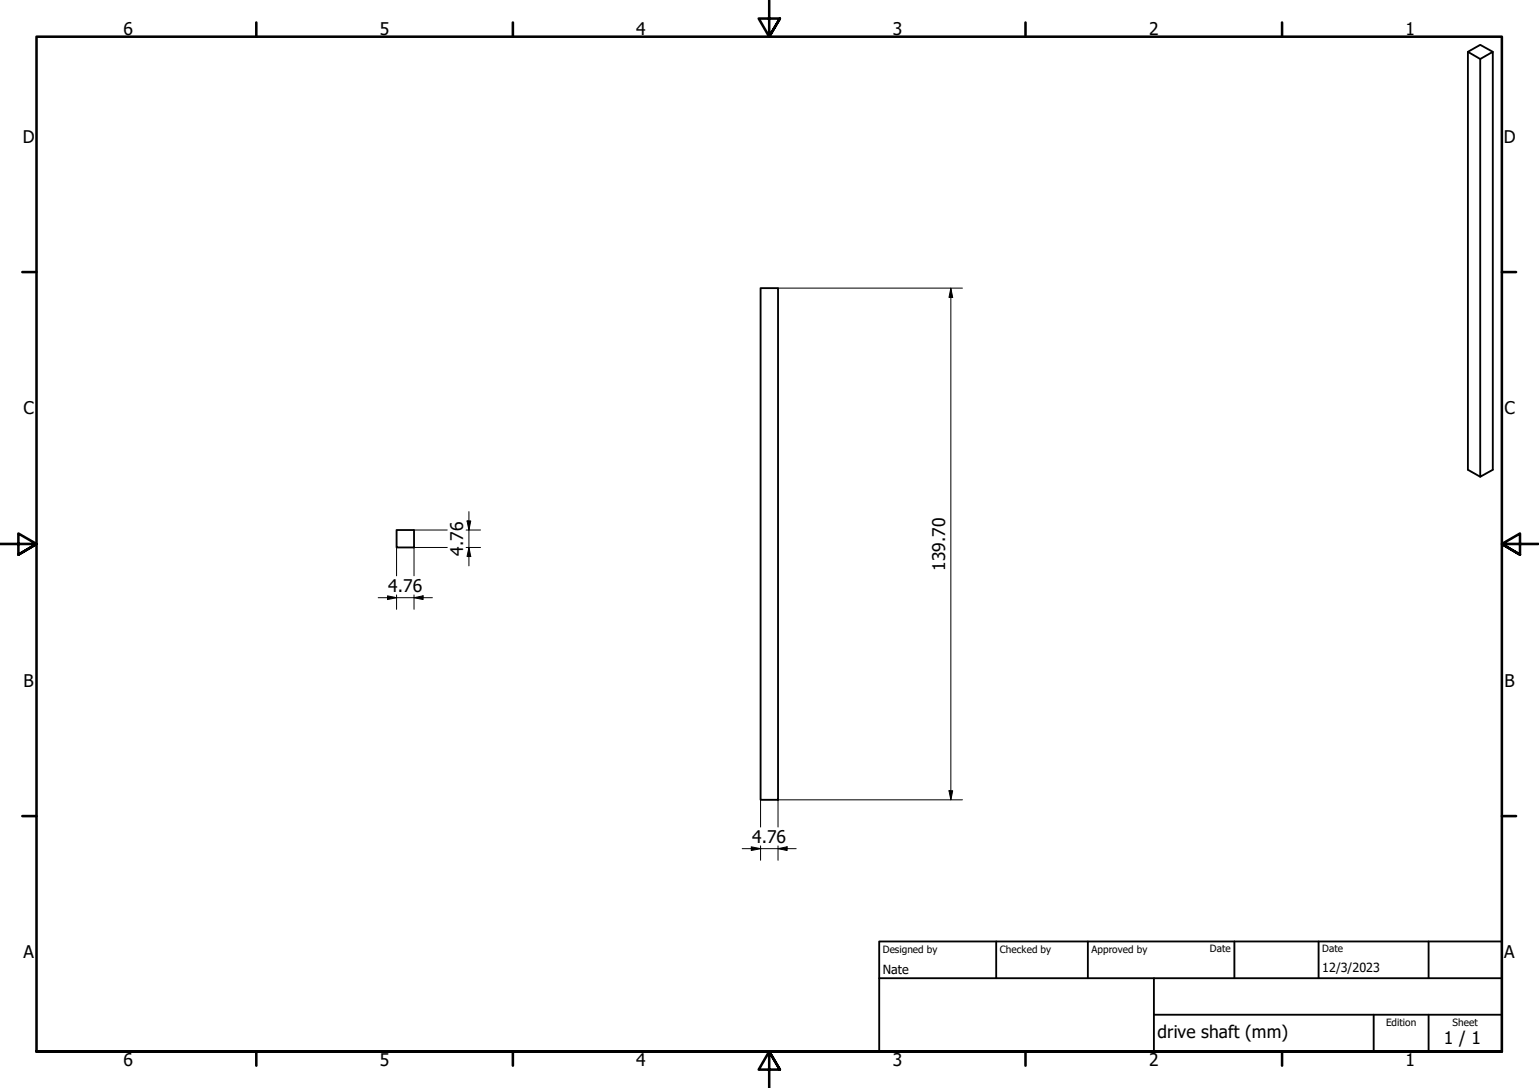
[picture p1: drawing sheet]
<svg xmlns="http://www.w3.org/2000/svg" width="420mm" height="297mm" viewBox="0 0 420 297" stroke-linecap="round" stroke-linejoin="round" font-family="sans-serif">
<!-- layer: Visible (ISO) -->
<path d="M400.7 14.1l3.4 2 3.4-2v114.2l-3.4 1.9v-114.1M407.5 14.1l-3.4-1.9-3.4 1.9v114.2l3.4 1.9M207.6 78.7h4.8v139.7h-4.8zM108.3 144.7h4.7v4.8h-4.7z" fill="none" stroke="#000" stroke-width=".51"/>
<!-- layer: Border (ISO) -->
<g fill="none" stroke="#000" stroke-width=".7">
<path d="M70 6.1v3.9M140 6.1v3.9M210 0v10l-2.9-4.9h5.8l-2.9 4.9 2.9-4.9M280 6.1v3.9M350 6.1v3.9M6.1 74.3h3.9M410 74.3h3.9M0 148.5h10l-5-2.8v5.7l5-2.9-5 2.9M420 148.5h-10l5-2.8v5.7l-5-2.9 5 2.9M6.1 222.8h3.9M410 222.8h3.9M10 287.1v-277.1h400v277.1h-400h400"/>
<path d="M70 287.1v3.8M140 287.1v3.8M212.9 292l-2.9-4.9 2.9 4.9h-5.8l2.9-4.9v9.9M280 287.1v3.8M350 287.1v3.8"/>
</g>
<!-- layer: Title (ISO) -->
<path d="M240 257h170v30.1h-170zM272 257v10.1M297 257v10.1M337 257v10.1M360 257v10.1M390 257v10.1M240 267.1h170M315 277h95M315 267.1v20M375 277v10.1M390 277v10.1" fill="none" stroke="#000" stroke-width=".51"/>
<!-- layer: Dimension (ISO) -->
<g fill="none" stroke="#000" stroke-width=".27">
<path d="M212.4 78.7h50.4M259.6 78.7l.5 2.5h-1zM259.6 78.7v139.7M128 139.7v14.8M108.3 149.5v7.7M113 144.7h9.1M122.1 149.5h-9.1v7.7M127.3 144.7h3.9M127.3 149.5h3.9M127.5 142.2h1l-.5 2.5zM128 149.5l.5 2.4h-1zM103.3 163.2h14.7"/>
<path d="M105.8 162.7l2.5 .5-2.5 .5zM108.3 162.4v4M113 163.2l2.5-.5v1zM113 162.4v4M207.6 218.4v7.4M259.1 215.9h1l-.5 2.5zM262.8 218.4h-50.4v7.4M202.6 231.7h14.8M205.1 231.2l2.5 .5-2.5 .5zM207.6 230.9v4M212.4 231.7l2.5-.5v1zM212.4 230.9v4"/>
</g>
<g fill="#000">
<path d="M259.6 78.7l.5 2.5h-1z" fill-rule="evenodd"/>
<path d="M127.5 142.2h1l-.5 2.5z" fill-rule="evenodd"/>
<path d="M128 149.5l.5 2.4h-1z" fill-rule="evenodd"/>
<path d="M105.8 162.7l2.5 .5-2.5 .5z" fill-rule="evenodd"/>
<path d="M113 163.2l2.5-.5v1z" fill-rule="evenodd"/>
<path d="M259.1 215.9h1l-.5 2.5z" fill-rule="evenodd"/>
<path d="M205.1 231.2l2.5 .5-2.5 .5z" fill-rule="evenodd"/>
<path d="M212.4 231.7l2.5-.5v1z" fill-rule="evenodd"/>
</g>
<g font-size="4.8">
<text x="33.7" y="9.6">6</text>
<text x="103.7" y="9.6">5</text>
<text x="173.7" y="9.6">4</text>
<text x="243.7" y="9.6">3</text>
<text x="313.7" y="9.6">2</text>
<text x="383.7" y="9.6">1</text>
<text x="6.2" y="38.9">D</text>
<text x="410.5" y="38.9">D</text>
<text x="6.4" y="113.1">C</text>
<text x="410.7" y="113.1">C</text>
<text x="126.4" y="151.8" transform="rotate(-90 126.4 151.8)">4.76</text>
<text x="258" y="155.8" transform="rotate(-90 258 155.8)">139.70</text>
<text x="106" y="161.6">4.76</text>
<text x="6.4" y="187.4">B</text>
<text x="410.7" y="187.4">B</text>
<text x="205.4" y="230.1">4.76</text>
<text x="6.4" y="261.7">A</text>
<text x="410.7" y="261.7">A</text>
<text x="316" y="283.4">drive shaft (mm)</text>
<text x="394.2" y="285">1 / 1</text>
<text x="33.7" y="290.9">6</text>
<text x="103.7" y="290.9">5</text>
<text x="173.7" y="290.9">4</text>
<text x="243.7" y="290.9">3</text>
<text x="313.7" y="290.9">2</text>
<text x="383.7" y="290.9">1</text>
</g>
<g font-size="3.4">
<text x="241" y="266">Nate</text>
<text x="361" y="265.5">12/3/2023</text>
</g>
<g font-size="2.7">
<text x="241" y="260.1">Designed by</text>
<text x="273" y="260.1">Checked by</text>
<text x="298" y="260.1">Approved by</text>
<text x="330.3" y="260">Date</text>
<text x="361" y="260">Date</text>
<text x="378.4" y="280.1">Edition</text>
<text x="396.6" y="280.1">Sheet</text>
</g>
</svg>
